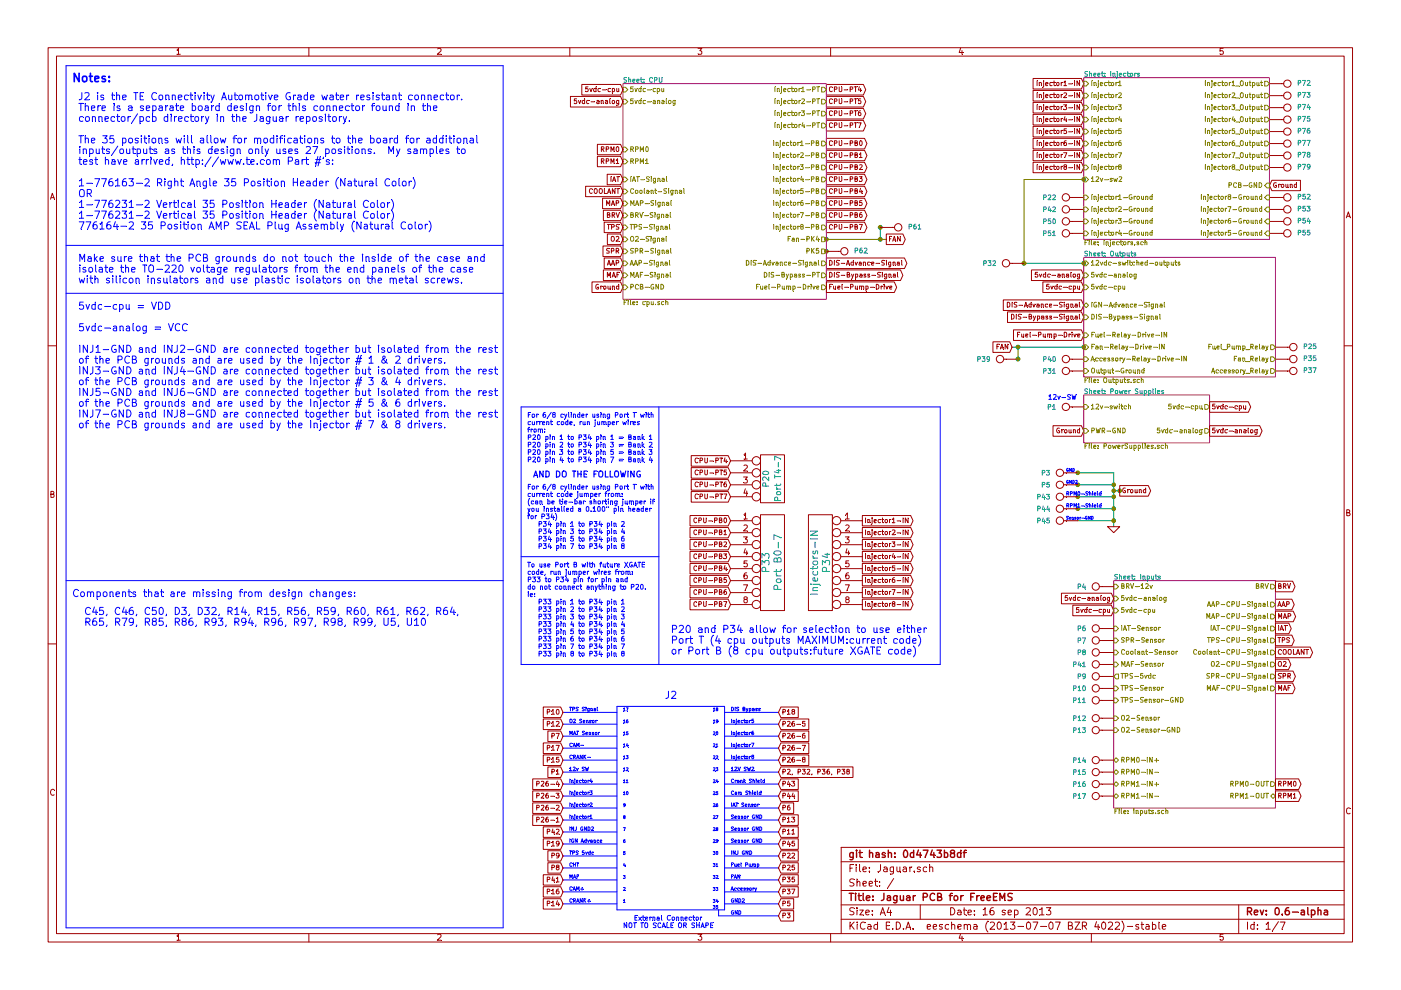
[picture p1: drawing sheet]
EESchema Schematic File Version 2  date Wed 18 Sep 2013 08:48:05 AM EDT
LIBS:opto
LIBS:power
LIBS:conn
LIBS:transistors
LIBS:device
LIBS:Jaguar
LIBS:Jaguar-cache
EELAYER 24  0
EELAYER END
$Descr A4 11700 8267
Sheet 1 7
Title "Jaguar PCB for FreeEMS"
Date "16 sep 2013"
Rev "0.6-alpha"
Comp "git hash: 0d4743b8df"
Comment1 ""
Comment2 ""
Comment3 ""
Comment4 ""
$EndDescr
Text GLabel 9300 5100 0    40   Input ~ 0
5vdc-cpu
Text GLabel 9050 2400 0    40   Input ~ 0
5vdc-cpu
Text Notes 700  5150 0    60   ~ 0
C45, C46, C50, D3, D32, R14, R15, R56, R59, R60, R61, R62, R64,\nR65, R79, R85, R86, R93, R94, R96, R97, R98, R99, U5, U10
Text Notes 600  5000 0    60   ~ 0
Components that are missing from design changes:
Wire Notes Line
	550  4850 4200 4850
Wire Wire Line
	9050 2900 8450 2900
Wire Wire Line
	7400 2000 6900 2000
Connection ~ 9350 4100
Connection ~ 9300 4350
Wire Wire Line
	9000 4350 9300 4350
Connection ~ 9300 4100
Wire Wire Line
	9300 4100 9350 4100
Wire Wire Line
	9000 3950 9300 3950
Wire Notes Line
	550  2450 4200 2450
Wire Notes Line
	6500 7650 6000 7650
Wire Notes Line
	6000 7650 6000 7600
Wire Notes Line
	4350 4650 5500 4650
Wire Notes Line
	4350 5550 4350 3400
Wire Notes Line
	4350 5550 7850 5550
Wire Notes Line
	7850 5550 7850 3400
Wire Notes Line
	7850 3400 4350 3400
Wire Notes Line
	6050 6150 6500 6150
Wire Notes Line
	6050 5950 6500 5950
Wire Notes Line
	5150 6050 4700 6050
Wire Notes Line
	5150 6250 4700 6250
Wire Notes Line
	5150 7350 4700 7350
Wire Notes Line
	5150 7150 4700 7150
Wire Notes Line
	5150 6950 4700 6950
Wire Notes Line
	5150 6750 4700 6750
Wire Notes Line
	5150 6550 4700 6550
Wire Notes Line
	5150 6350 4700 6350
Wire Notes Line
	6050 6450 6500 6450
Wire Notes Line
	6050 6650 6500 6650
Wire Notes Line
	6050 6850 6500 6850
Wire Notes Line
	6050 7050 6500 7050
Wire Notes Line
	6050 7250 6500 7250
Wire Notes Line
	6050 7450 6500 7450
Wire Notes Line
	5150 7550 4700 7550
Wire Notes Line
	5150 5900 6050 5900
Wire Notes Line
	5150 5900 5150 7600
Connection ~ 9000 3950
Connection ~ 9000 4050
Wire Notes Line
	550  7750 550  550 
Wire Notes Line
	550  7750 4200 7750
Wire Notes Line
	4200 7750 4200 550 
Wire Notes Line
	4200 550  550  550 
Wire Notes Line
	6050 5900 6050 7600
Wire Notes Line
	6050 7600 5150 7600
Wire Notes Line
	6500 7550 6050 7550
Wire Notes Line
	6050 7350 6500 7350
Wire Notes Line
	6050 7150 6500 7150
Wire Notes Line
	6050 6950 6500 6950
Wire Notes Line
	6050 6750 6500 6750
Wire Notes Line
	6050 6550 6500 6550
Wire Notes Line
	6050 6350 6500 6350
Wire Notes Line
	5150 6450 4700 6450
Wire Notes Line
	5150 6650 4700 6650
Wire Notes Line
	5150 6850 4700 6850
Wire Notes Line
	5150 7050 4700 7050
Wire Notes Line
	5150 7250 4700 7250
Wire Notes Line
	5150 7450 4700 7450
Wire Notes Line
	5150 6150 4700 6150
Wire Notes Line
	5150 5950 4700 5950
Wire Notes Line
	6050 6050 6500 6050
Wire Notes Line
	6050 6250 6500 6250
Wire Notes Line
	5500 3400 5500 5550
Wire Notes Line
	550  2050 4200 2050
Wire Wire Line
	9300 4250 9000 4250
Wire Wire Line
	9000 4050 9300 4050
Connection ~ 9300 4050
Wire Wire Line
	9000 4150 9300 4150
Connection ~ 9300 4150
Connection ~ 9000 4150
Connection ~ 9000 4250
Connection ~ 9300 4250
Wire Wire Line
	9300 3950 9300 4400
Wire Wire Line
	9050 1500 8550 1500
Wire Wire Line
	8550 1500 8550 2200
Wire Wire Line
	8550 2200 9050 2200
Wire Wire Line
	7350 1900 7350 2000
Connection ~ 7350 2000
Connection ~ 6900 2100
Connection ~ 6900 2000
Connection ~ 7350 1900
Wire Wire Line
	8500 3000 8500 2900
Connection ~ 8500 2900
Connection ~ 9050 2900
Connection ~ 8500 3000
Connection ~ 8550 2200
Connection ~ 9050 2200
Connection ~ 9050 1500
Text GLabel 10650 5050 2    40   Output ~ 0
AAP
Text GLabel 5200 2200 0    40   Input ~ 0
AAP
Text GLabel 9050 2650 0    40   Input ~ 0
DIS-Bypass-Signal
Text GLabel 9050 2550 0    40   Input ~ 0
DIS-Advance-Signal
Text GLabel 6900 2300 2    40   Output ~ 0
DIS-Bypass-Signal
Text GLabel 6900 2200 2    40   Output ~ 0
DIS-Advance-Signal
Text GLabel 9050 2300 0    40   Input ~ 0
5vdc-analog
$Comp
L CONN_1 P79
U 1 1
P 10750 1400
F 0 "P79" H 10830 1400 40  0000 L CNN
F 1 "INJ8" H 10750 1455 30  0001 C CNN
	1    10750 1400
	1    0    0    -1  
$EndComp
$Comp
L CONN_1 P78
U 1 1
P 10750 1300
F 0 "P78" H 10830 1300 40  0000 L CNN
F 1 "INJ7" H 10750 1355 30  0001 C CNN
	1    10750 1300
	1    0    0    -1  
$EndComp
$Comp
L CONN_1 P77
U 1 1
P 10750 1200
F 0 "P77" H 10830 1200 40  0000 L CNN
F 1 "INJ6" H 10750 1255 30  0001 C CNN
	1    10750 1200
	1    0    0    -1  
$EndComp
$Comp
L CONN_1 P76
U 1 1
P 10750 1100
F 0 "P76" H 10830 1100 40  0000 L CNN
F 1 "INJ5" H 10750 1155 30  0001 C CNN
	1    10750 1100
	1    0    0    -1  
$EndComp
$Comp
L CONN_1 P75
U 1 1
P 10750 1000
F 0 "P75" H 10830 1000 40  0000 L CNN
F 1 "INJ4" H 10750 1055 30  0001 C CNN
	1    10750 1000
	1    0    0    -1  
$EndComp
$Comp
L CONN_1 P74
U 1 1
P 10750 900
F 0 "P74" H 10830 900 40  0000 L CNN
F 1 "INJ3" H 10750 955 30  0001 C CNN
	1    10750 900 
	1    0    0    -1  
$EndComp
$Comp
L CONN_1 P73
U 1 1
P 10750 800
F 0 "P73" H 10830 800 40  0000 L CNN
F 1 "INJ2" H 10750 855 30  0001 C CNN
	1    10750 800 
	1    0    0    -1  
$EndComp
$Comp
L CONN_1 P72
U 1 1
P 10750 700
F 0 "P72" H 10830 700 40  0000 L CNN
F 1 "INJ1" H 10750 755 30  0001 C CNN
	1    10750 700 
	1    0    0    -1  
$EndComp
Text GLabel 8450 2900 0    40   Input ~ 0
FAN
Text GLabel 7400 2000 2    40   Output ~ 0
FAN
$Comp
L CONN_1 P62
U 1 1
P 7050 2100
F 0 "P62" H 7130 2100 40  0000 L CNN
F 1 "PortK5" H 7050 2155 30  0001 C CNN
	1    7050 2100
	1    0    0    -1  
$EndComp
$Comp
L CONN_1 P61
U 1 1
P 7500 1900
F 0 "P61" H 7580 1900 40  0000 L CNN
F 1 "LSD1-Out" H 7500 1955 30  0001 C CNN
	1    7500 1900
	1    0    0    -1  
$EndComp
Text GLabel 5200 2300 0    40   Input ~ 0
MAF
Text GLabel 10650 5750 2    40   Output ~ 0
MAF
$Comp
L CONN_1 P52
U 1 1
P 10750 1650
F 0 "P52" H 10830 1650 40  0000 L CNN
F 1 "INJ8-GND" H 10750 1705 30  0001 C CNN
	1    10750 1650
	1    0    0    -1  
$EndComp
$Comp
L CONN_1 P53
U 1 1
P 10750 1750
F 0 "P53" H 10830 1750 40  0000 L CNN
F 1 "INJ7-GND" H 10750 1805 30  0001 C CNN
	1    10750 1750
	1    0    0    -1  
$EndComp
$Comp
L CONN_1 P54
U 1 1
P 10750 1850
F 0 "P54" H 10830 1850 40  0000 L CNN
F 1 "INJ6-GND" H 10750 1905 30  0001 C CNN
	1    10750 1850
	1    0    0    -1  
$EndComp
$Comp
L CONN_1 P55
U 1 1
P 10750 1950
F 0 "P55" H 10830 1950 40  0000 L CNN
F 1 "INJ5-GND" H 10750 2005 30  0001 C CNN
	1    10750 1950
	1    0    0    -1  
$EndComp
$Comp
L CONN_1 P51
U 1 1
P 8900 1950
F 0 "P51" H 8980 1950 40  0000 L CNN
F 1 "INJ4-GND" H 8900 2005 30  0001 C CNN
	1    8900 1950
	-1   0    0    1   
$EndComp
$Comp
L CONN_1 P50
U 1 1
P 8900 1850
F 0 "P50" H 8980 1850 40  0000 L CNN
F 1 "INJ3-GND" H 8900 1905 30  0001 C CNN
	1    8900 1850
	-1   0    0    1   
$EndComp
Text GLabel 9050 3600 0    40   Input ~ 0
Ground
Text GLabel 5200 2400 0    40   Input ~ 0
Ground
Text GLabel 10600 1550 2    40   Input ~ 0
Ground
Text Notes 8900 4350 0    25   ~ 0
Sensor-GND
Text Notes 8750 3350 0    40   ~ 0
12v-SW
Text Notes 650  2600 0    60   ~ 0
5vdc-cpu = VDD\n\n5vdc-analog = VCC\n\nINJ1-GND and INJ2-GND are connected together but isolated from the rest\nof the PCB grounds and are used by the Injector # 1 & 2 drivers.\nINJ3-GND and INJ4-GND are connected together but isolated from the rest\nof the PCB grounds and are used by the Injector # 3 & 4 drivers.\nINJ5-GND and INJ6-GND are connected together but isolated from the rest\nof the PCB grounds and are used by the Injector # 5 & 6 drivers.\nINJ7-GND and INJ8-GND are connected together but isolated from the rest\nof the PCB grounds and are used by the Injector # 7 & 8 drivers.
Text GLabel 6500 7050 2    40   Input ~ 0
P45
$Comp
L CONN_1 P45
U 1 1
P 8850 4350
F 0 "P45" H 8930 4350 40  0000 L CNN
F 1 "Sensor-GND" H 8850 4405 30  0001 C CNN
	1    8850 4350
	-1   0    0    1   
$EndComp
Text GLabel 6500 6650 2    40   Input ~ 0
P44
Text GLabel 6500 6550 2    40   Input ~ 0
P43
Text Notes 8900 4250 0    30   ~ 0
RPM1-Shield
Text Notes 8900 4150 0    30   ~ 0
RPM0-Shield
$Comp
L CONN_1 P44
U 1 1
P 8850 4250
F 0 "P44" H 8930 4250 40  0000 L CNN
F 1 "RPM1-Shield" H 8850 4305 30  0001 C CNN
	1    8850 4250
	-1   0    0    1   
$EndComp
$Comp
L CONN_1 P43
U 1 1
P 8850 4150
F 0 "P43" H 8930 4150 40  0000 L CNN
F 1 "RPM0-Shield" H 8850 4205 30  0001 C CNN
	1    8850 4150
	-1   0    0    1   
$EndComp
Text GLabel 6500 7350 2    40   Input ~ 0
P35
Text GLabel 6500 7450 2    40   Input ~ 0
P37
Text GLabel 4700 7350 0    40   Input ~ 0
P41
Text GLabel 4700 6950 0    40   Input ~ 0
P42
Text Notes 4750 6950 0    30   ~ 0
INJ GND2
Text Notes 6100 7050 0    30   ~ 0
Sensor GND
Text Notes 6100 7350 0    30   ~ 0
FAN
Text Notes 6100 7450 0    30   ~ 0
Accessory
Text Notes 4750 7350 0    30   ~ 0
MAF
Text Notes 6100 6650 0    30   ~ 0
Cam Shield
Text Notes 6100 6550 0    30   ~ 0
Crank Shield
Text Notes 6100 6350 0    30   ~ 0
Injector8
Text Notes 6100 6250 0    30   ~ 0
Injector7
Text GLabel 6500 6350 2    40   Input ~ 0
P26-8
Text GLabel 6500 6250 2    40   Input ~ 0
P26-7
Text Notes 8900 4050 0    25   ~ 0
GND2
Text Notes 8900 3950 0    25   ~ 0
GND
$Comp
L CONN_1 P42
U 1 1
P 8900 1750
F 0 "P42" H 8980 1750 40  0000 L CNN
F 1 "INJ2-GND" H 8900 1805 30  0001 C CNN
	1    8900 1750
	-1   0    0    1   
$EndComp
$Comp
L CONN_1 P41
U 1 1
P 9150 5550
F 0 "P41" H 9230 5550 40  0000 L CNN
F 1 "MAF" H 9150 5605 30  0001 C CNN
	1    9150 5550
	-1   0    0    1   
$EndComp
$Comp
L CONN_1 P39
U 1 1
P 8350 3000
F 0 "P39" H 8430 3000 40  0000 L CNN
F 1 "LSD1-IN" H 8350 3055 30  0001 C CNN
	1    8350 3000
	-1   0    0    1   
$EndComp
$Comp
L CONN_1 P40
U 1 1
P 8900 3000
F 0 "P40" H 8980 3000 40  0000 L CNN
F 1 "LSD2-IN" H 8900 3055 30  0001 C CNN
	1    8900 3000
	-1   0    0    1   
$EndComp
Text Notes 5950 7600 0    25   ~ 0
35
Text Notes 650  2200 0    60   ~ 0
Make sure that the PCB grounds do not touch the inside of the case and \nisolate the TO-220 voltage regulators from the end panels of the case\nwith silicon insulators and use plastic isolators on the metal screws.
Text GLabel 6100 5050 0    40   Input ~ 0
CPU-PB7
Text GLabel 6100 4950 0    40   Input ~ 0
CPU-PB6
Text GLabel 6100 4850 0    40   Input ~ 0
CPU-PB5
Text GLabel 6100 4750 0    40   Input ~ 0
CPU-PB4
Text GLabel 6100 4650 0    40   Input ~ 0
CPU-PB3
Text GLabel 6100 4550 0    40   Input ~ 0
CPU-PB2
Text GLabel 6100 4450 0    40   Input ~ 0
CPU-PB1
Text GLabel 6100 4350 0    40   Input ~ 0
CPU-PB0
Text GLabel 6900 1900 2    40   Output ~ 0
CPU-PB7
Text GLabel 6900 1800 2    40   Output ~ 0
CPU-PB6
Text GLabel 6900 1700 2    40   Output ~ 0
CPU-PB5
Text GLabel 6900 1600 2    40   Output ~ 0
CPU-PB4
Text GLabel 6900 1500 2    40   Output ~ 0
CPU-PB3
Text GLabel 6900 1400 2    40   Output ~ 0
CPU-PB2
Text GLabel 6900 1300 2    40   Output ~ 0
CPU-PB1
Text GLabel 6900 1200 2    40   Output ~ 0
CPU-PB0
Text GLabel 6100 4150 0    40   Input ~ 0
CPU-PT7
Text GLabel 6100 4050 0    40   Input ~ 0
CPU-PT6
Text GLabel 6100 3950 0    40   Input ~ 0
CPU-PT5
Text GLabel 6100 3850 0    40   Input ~ 0
CPU-PT4
Text GLabel 6900 1050 2    40   Output ~ 0
CPU-PT7
Text GLabel 6900 950  2    40   Output ~ 0
CPU-PT6
Text GLabel 6900 850  2    40   Output ~ 0
CPU-PT5
Text GLabel 6900 750  2    40   Output ~ 0
CPU-PT4
$Comp
L CONN_1 P37
U 1 1
P 10800 3100
F 0 "P37" H 10880 3100 40  0000 L CNN
F 1 "LSD2" H 10800 3155 30  0001 C CNN
	1    10800 3100
	1    0    0    -1  
$EndComp
Text Notes 4450 4000 0    50   ~ 10
AND DO THE FOLLOWING
Text GLabel 7200 5050 2    40   Output ~ 0
Injector8-IN
Text GLabel 7200 4950 2    40   Output ~ 0
Injector7-IN
$Comp
L CONN_8 P34
U 1 1
P 6850 4700
F 0 "P34" V 6800 4700 60  0000 C CNN
F 1 "Injectors-IN" V 6900 4700 60  0000 C CNN
	1    6850 4700
	-1   0    0    -1  
$EndComp
$Comp
L CONN_1 P35
U 1 1
P 10800 3000
F 0 "P35" H 10880 3000 40  0000 L CNN
F 1 "LSD1" H 10800 3055 30  0001 C CNN
	1    10800 3000
	1    0    0    -1  
$EndComp
Text GLabel 9050 1400 0    40   Input ~ 0
Injector8-IN
Text GLabel 9050 1300 0    40   Input ~ 0
Injector7-IN
Text Notes 5950 7550 0    25   ~ 0
34
Text Notes 5950 7450 0    25   ~ 0
33
Text Notes 5950 7350 0    25   ~ 0
32
Text Notes 5950 7250 0    25   ~ 0
31
Text Notes 5950 7150 0    25   ~ 0
30
Text Notes 5950 7050 0    25   ~ 0
29
Text Notes 5950 6950 0    25   ~ 0
28
Text Notes 5950 6850 0    25   ~ 0
27
Text Notes 5950 6750 0    25   ~ 0
26
Text Notes 5950 6650 0    25   ~ 0
25
Text Notes 5950 6550 0    25   ~ 0
24
Text Notes 5950 6450 0    25   ~ 0
23
Text Notes 5950 6350 0    25   ~ 0
22
Text Notes 5950 6250 0    25   ~ 0
21
Text Notes 5950 6150 0    25   ~ 0
20
Text Notes 5950 6050 0    25   ~ 0
19
Text Notes 5950 5950 0    25   ~ 0
18
Text Notes 5200 5950 0    25   ~ 0
17
Text Notes 5200 6050 0    25   ~ 0
16
Text Notes 5200 6150 0    25   ~ 0
15
Text Notes 5200 6250 0    25   ~ 0
14
Text Notes 5200 6350 0    25   ~ 0
13
Text Notes 5200 6450 0    25   ~ 0
12
Text Notes 5200 6550 0    25   ~ 0
11
Text Notes 5200 6650 0    25   ~ 0
10
Text Notes 5200 6750 0    25   ~ 0
9
Text Notes 5200 6850 0    25   ~ 0
8
Text Notes 5200 6950 0    25   ~ 0
7
Text Notes 5200 7050 0    25   ~ 0
6
Text Notes 5200 7150 0    25   ~ 0
5
Text Notes 5200 7250 0    25   ~ 0
4
Text Notes 5200 7350 0    25   ~ 0
3
Text Notes 5200 7450 0    25   ~ 0
2
Text Notes 5200 7550 0    25   ~ 0
1
Text Notes 5550 5850 0    60   ~ 0
J2
Text Notes 6100 7250 0    30   ~ 0
Fuel Pump
Text Notes 6100 5950 0    30   ~ 0
DIS Bypass
Text Notes 4750 7050 0    30   ~ 0
IGN Advance
Text Notes 6100 7150 0    30   ~ 0
INJ GND
Text Notes 4750 6850 0    30   ~ 0
Injector1
Text Notes 4750 6750 0    30   ~ 0
Injector2
Text Notes 4750 6650 0    30   ~ 0
Injector3
Text Notes 4750 6550 0    30   ~ 0
Injector4
Text Notes 6100 6050 0    30   ~ 0
Injector5
Text Notes 6100 6150 0    30   ~ 0
Injector6
Text Notes 4750 6450 0    30   ~ 0
12v SW
Text Notes 6100 6450 0    30   ~ 0
12V SW2
Text Notes 6100 7650 0    30   ~ 0
GND
Text Notes 6100 7550 0    30   ~ 0
GND2
Text Notes 4750 7550 0    30   ~ 0
CRANK+
Text Notes 4750 6350 0    30   ~ 0
CRANK-
Text Notes 4750 7450 0    30   ~ 0
CAM+
Text Notes 4750 6250 0    30   ~ 0
CAM-
Text Notes 6100 6750 0    30   ~ 0
IAT Sensor
Text Notes 4750 6150 0    30   ~ 0
MAT Sensor
Text Notes 4750 7250 0    30   ~ 0
CHT
Text Notes 4750 6050 0    30   ~ 0
O2 Sensor
Text Notes 6100 6850 0    30   ~ 0
Sensor GND
Text Notes 4750 7150 0    30   ~ 0
TPS 5vdc
Text Notes 4750 5950 0    30   ~ 0
TPS Signal
Text Notes 6100 6950 0    30   ~ 0
Sensor GND
$Comp
L CONN_4 P20
U 1 1
P 6450 4000
F 0 "P20" V 6400 4000 50  0000 C CNN
F 1 "Port T4-7" V 6500 4000 50  0000 C CNN
	1    6450 4000
	1    0    0    -1  
$EndComp
$Comp
L CONN_8 P33
U 1 1
P 6450 4700
F 0 "P33" V 6400 4700 60  0000 C CNN
F 1 "Port B0-7" V 6500 4700 60  0000 C CNN
	1    6450 4700
	1    0    0    -1  
$EndComp
Text Notes 4400 4750 0    40   ~ 0
To use Port B with future XGATE \ncode, run jumper wires from:\nP33 to P34 pin for pin and \ndo not connect anything to P20.\nie: \n   P33 pin 1 to P34 pin 1\n   P33 pin 2 to P34 pin 2\n   P33 pin 3 to P34 pin 3\n   P33 pin 4 to P34 pin 4\n   P33 pin 5 to P34 pin 5\n   P33 pin 6 to P34 pin 6\n   P33 pin 7 to P34 pin 7\n   P33 pin 8 to P34 pin 8\n
Text Notes 4400 4100 0    40   ~ 0
For 6/8 cylinder using Port T with\ncurrent code jumper from:\n(can be tie-bar shorting jumper if \nyou installed a 0.100" pin header \nfor P34)\n   P34 pin 1 to P34 pin 2\n   P34 pin 3 to P34 pin 4\n   P34 pin 5 to P34 pin 6\n   P34 pin 7 to P34 pin 8
Text Notes 4400 3500 0    40   ~ 0
For 6/8 cylinder using Port T with\ncurrent code, run jumper wires \nfrom: \nP20 pin 1 to P34 pin 1 = Bank 1\nP20 pin 2 to P34 pin 3 = Bank 2\nP20 pin 3 to P34 pin 5 = Bank 3\nP20 pin 4 to P34 pin 7 = Bank 4
Text Notes 5600 5300 0    60   ~ 0
P20 and P34 allow for selection to use either \nPort T (4 cpu outputs MAXIMUM:current code)\nor Port B (8 cpu outputs:future XGATE code)
Text GLabel 7200 4850 2    40   Output ~ 0
Injector6-IN
Text GLabel 7200 4750 2    40   Output ~ 0
Injector5-IN
Text GLabel 7200 4650 2    40   Output ~ 0
Injector4-IN
Text GLabel 7200 4550 2    40   Output ~ 0
Injector3-IN
Text GLabel 7200 4450 2    40   Output ~ 0
Injector2-IN
Text GLabel 9050 1200 0    40   Input ~ 0
Injector6-IN
Text GLabel 9050 1100 0    40   Input ~ 0
Injector5-IN
Text GLabel 9050 1000 0    40   Input ~ 0
Injector4-IN
Text GLabel 9050 900  0    40   Input ~ 0
Injector3-IN
Text GLabel 9050 800  0    40   Input ~ 0
Injector2-IN
Text GLabel 7200 4350 2    40   Output ~ 0
Injector1-IN
Text GLabel 9050 700  0    40   Input ~ 0
Injector1-IN
$Sheet
S 5200 700  1700 1800
U 4F0A2F06
F0 "CPU" 40
F1 "cpu.sch" 40
F2 "Fuel-Pump-Drive" O R 6900 2400 40 
F3 "DIS-Advance-Signal" O R 6900 2200 40 
F4 "MAF-Signal" I L 5200 2300 40 
F5 "BRV-Signal" I L 5200 1800 40 
F6 "MAP-Signal" I L 5200 1700 40 
F7 "O2-Signal" I L 5200 2000 40 
F8 "TPS-Signal" I L 5200 1900 40 
F9 "Coolant-Signal" I L 5200 1600 40 
F10 "IAT-Signal" I L 5200 1500 40 
F11 "AAP-Signal" I L 5200 2200 40 
F12 "5vdc-analog" I L 5200 850 40 
F13 "5vdc-cpu" I L 5200 750 40 
F14 "Injector6-PB" O R 6900 1700 40 
F15 "Injector5-PB" O R 6900 1600 40 
F16 "Injector4-PB" O R 6900 1500 40 
F17 "Injector3-PB" O R 6900 1400 40 
F18 "Injector2-PB" O R 6900 1300 40 
F19 "Injector1-PB" O R 6900 1200 40 
F20 "Injector3-PT" O R 6900 950 40 
F21 "Injector2-PT" O R 6900 850 40 
F22 "Injector1-PT" O R 6900 750 40 
F23 "DIS-Bypass-PT" O R 6900 2300 40 
F24 "Injector4-PT" O R 6900 1050 40 
F25 "Injector8-PB" O R 6900 1900 40 
F26 "Injector7-PB" O R 6900 1800 40 
F27 "PCB-GND" I L 5200 2400 40 
F28 "Fan-PK4" O R 6900 2000 40 
F29 "RPM1" I L 5200 1350 40 
F30 "RPM0" I L 5200 1250 40 
F31 "PK5" O R 6900 2100 40 
F32 "SPR-Signal" I L 5200 2100 40 
$EndSheet
Text Notes 650  850  0    60   ~ 0
J2 is the TE Connectivity Automotive Grade water resistant connector. \nThere is a separate board design for this connector found in the \nconnector/pcb directory in the Jaguar repository.\n\nThe 35 positions will allow for modifications to the board for additional \ninputs/outputs as this design only uses 27 positions.  My samples to\ntest have arrived, http://www.te.com Part #'s:\n\n1-776163-2 Right Angle 35 Position Header (Natural Color)\nOR\n1-776231-2 Vertical 35 Position Header (Natural Color)\n1-776231-2 Vertical 35 Position Header (Natural Color)\n776164-2 35 Position AMP SEAL Plug Assembly (Natural Color)
Text Notes 600  700  0    70   ~ 14
Notes:
$Comp
L CONN_1 P32
U 1 1
P 8400 2200
F 0 "P32" H 8480 2200 40  0000 L CNN
F 1 "IGN-12v" H 8400 2255 30  0001 C CNN
	1    8400 2200
	-1   0    0    1   
$EndComp
$Comp
L CONN_1 P31
U 1 1
P 8900 3100
F 0 "P31" H 8980 3100 40  0000 L CNN
F 1 "OUT-GND" H 8900 3155 30  0001 C CNN
	1    8900 3100
	-1   0    0    1   
$EndComp
$Comp
L GND #PWR01
U 1 1
P 9300 4400
F 0 "#PWR01" H 9300 4400 30  0001 C CNN
F 1 "GND" H 9300 4330 30  0001 C CNN
	1    9300 4400
	1    0    0    -1  
$EndComp
Text GLabel 6500 6150 2    40   Input ~ 0
P26-6
Text GLabel 6500 6050 2    40   Input ~ 0
P26-5
Text GLabel 4700 6550 0    40   Input ~ 0
P26-4
Text GLabel 4700 6650 0    40   Input ~ 0
P26-3
Text GLabel 4700 6750 0    40   Input ~ 0
P26-2
Text GLabel 4700 6850 0    40   Input ~ 0
P26-1
Text GLabel 4700 7050 0    40   Input ~ 0
P19
Text GLabel 6500 5950 2    40   Input ~ 0
P18
Text GLabel 6500 7150 2    40   Input ~ 0
P22
Text GLabel 6500 7250 2    40   Input ~ 0
P25
Text GLabel 6500 6950 2    40   Input ~ 0
P11
Text GLabel 4700 5950 0    40   Input ~ 0
P10
Text GLabel 4700 7150 0    40   Input ~ 0
P9
$Comp
L CONN_1 P9
U 1 1
P 9150 5650
F 0 "P9" H 9230 5650 40  0000 L CNN
F 1 "TPS-5v" H 9150 5705 30  0001 C CNN
	1    9150 5650
	-1   0    0    1   
$EndComp
Text GLabel 6500 6850 2    40   Input ~ 0
P13
Text GLabel 4700 6050 0    40   Input ~ 0
P12
Text GLabel 4700 7250 0    40   Input ~ 0
P8
Text GLabel 4700 6150 0    40   Input ~ 0
P7
Text GLabel 6500 6750 2    40   Input ~ 0
P6
Text GLabel 4700 6250 0    40   Input ~ 0
P17
Text GLabel 4700 7450 0    40   Input ~ 0
P16
Text GLabel 4700 6350 0    40   Input ~ 0
P15
Text GLabel 4700 7550 0    40   Input ~ 0
P14
Text GLabel 6500 6450 2    40   Input ~ 0
P2, P32, P36, P38
Text GLabel 6500 7550 2    40   Input ~ 0
P5
Text GLabel 6500 7650 2    40   Input ~ 0
P3
Text GLabel 4700 6450 0    40   Input ~ 0
P1
Text Notes 5200 7700 0    40   ~ 0
   External Connector\nNOT TO SCALE OR SHAPE
$Sheet
S 9300 4850 1350 1900
U 4F0BB08D
F0 "Inputs" 40
F1 "inputs.sch" 40
F2 "O2-Sensor-GND" I L 9300 6100 40 
F3 "TPS-Sensor-GND" I L 9300 5850 40 
F4 "Coolant-Sensor" I L 9300 5450 40 
F5 "Coolant-CPU-Signal" O R 10650 5450 40 
F6 "O2-Sensor" I L 9300 6000 40 
F7 "O2-CPU-Signal" O R 10650 5550 40 
F8 "IAT-CPU-Signal" O R 10650 5250 40 
F9 "IAT-Sensor" I L 9300 5250 40 
F10 "TPS-CPU-Signal" O R 10650 5350 40 
F11 "TPS-Sensor" I L 9300 5750 40 
F12 "BRV" O R 10650 4900 40 
F13 "MAP-CPU-Signal" O R 10650 5150 40 
F14 "BRV-12v" I L 9300 4900 40 
F15 "TPS-5vdc" O L 9300 5650 40 
F16 "5vdc-analog" I L 9300 5000 40 
F17 "MAF-Sensor" I L 9300 5550 40 
F18 "MAF-CPU-Signal" O R 10650 5750 40 
F19 "RPM1-IN-" B L 9300 6650 40 
F20 "RPM0-IN-" B L 9300 6450 40 
F21 "RPM1-IN+" B L 9300 6550 40 
F22 "RPM0-IN+" B L 9300 6350 40 
F23 "RPM1-OUT" B R 10650 6650 40 
F24 "RPM0-OUT" O R 10650 6550 40 
F25 "AAP-CPU-Signal" O R 10650 5050 40 
F26 "SPR-Sensor" I L 9300 5350 40 
F27 "SPR-CPU-Signal" O R 10650 5650 40 
F28 "5vdc-cpu" I L 9300 5100 40 
$EndSheet
Text GLabel 9300 5000 0    40   Input ~ 0
5vdc-analog
Text GLabel 5200 850  0    40   Input ~ 0
5vdc-analog
$Comp
L CONN_1 P3
U 1 1
P 8850 3950
F 0 "P3" H 8930 3950 40  0000 L CNN
F 1 "GND" H 8850 4005 30  0001 C CNN
	1    8850 3950
	-1   0    0    1   
$EndComp
Text GLabel 5200 1800 0    40   Input ~ 0
BRV
Text GLabel 5200 1350 0    40   Input ~ 0
RPM1
Text GLabel 10650 6650 2    40   Output ~ 0
RPM1
$Comp
L CONN_1 P15
U 1 1
P 9150 6450
F 0 "P15" H 9230 6450 40  0000 L CNN
F 1 "RPM0-" H 9150 6505 30  0001 C CNN
	1    9150 6450
	-1   0    0    1   
$EndComp
$Comp
L CONN_1 P22
U 1 1
P 8900 1650
F 0 "P22" H 8980 1650 40  0000 L CNN
F 1 "INJ1-GND" H 8900 1705 30  0001 C CNN
	1    8900 1650
	-1   0    0    1   
$EndComp
$Comp
L CONN_1 P17
U 1 1
P 9150 6650
F 0 "P17" H 9230 6650 40  0000 L CNN
F 1 "RPM1-" H 9150 6705 30  0001 C CNN
	1    9150 6650
	-1   0    0    1   
$EndComp
$Comp
L CONN_1 P16
U 1 1
P 9150 6550
F 0 "P16" H 9230 6550 40  0000 L CNN
F 1 "RPM1+" H 9150 6605 30  0001 C CNN
	1    9150 6550
	-1   0    0    1   
$EndComp
Text GLabel 9050 2800 0    40   Input ~ 0
Fuel-Pump-Drive
Text GLabel 6900 2400 2    40   Output ~ 0
Fuel-Pump-Drive
$Comp
L CONN_1 P25
U 1 1
P 10800 2900
F 0 "P25" H 10880 2900 40  0000 L CNN
F 1 "FUEL" H 10800 2955 30  0001 C CNN
	1    10800 2900
	1    0    0    -1  
$EndComp
$Sheet
S 9050 2150 1600 1000
U 4F0D82A1
F0 "Outputs" 40
F1 "Outputs.sch" 40
F2 "Output-Ground" I L 9050 3100 40 
F3 "Fuel_Pump_Relay" O R 10650 2900 40 
F4 "Fan_Relay" O R 10650 3000 40 
F5 "Fan-Relay-Drive-IN" I L 9050 2900 40 
F6 "Fuel-Relay-Drive-IN" I L 9050 2800 40 
F7 "Accessory-Relay-Drive-IN" I L 9050 3000 40 
F8 "Accessory_Relay" O R 10650 3100 40 
F9 "12vdc-switched-outputs" I L 9050 2200 40 
F10 "5vdc-analog" I L 9050 2300 40 
F11 "IGN-Advance-Signal" B L 9050 2550 40 
F12 "DIS-Bypass-Signal" I L 9050 2650 40 
F13 "5vdc-cpu" I L 9050 2400 40 
$EndSheet
$Sheet
S 9050 650  1550 1350
U 4F0D0381
F0 "Injectors" 40
F1 "Injectors.sch" 40
F2 "Injector6_Output" O R 10600 1200 40 
F3 "Injector5_Output" O R 10600 1100 40 
F4 "Injector4_Output" O R 10600 1000 40 
F5 "Injector3_Output" O R 10600 900 40 
F6 "Injector3" I L 9050 900 40 
F7 "Injector2" I L 9050 800 40 
F8 "Injector2_Output" O R 10600 800 40 
F9 "Injector1_Output" O R 10600 700 40 
F10 "Injector1" I L 9050 700 40 
F11 "Injector6" I L 9050 1200 40 
F12 "Injector5" I L 9050 1100 40 
F13 "Injector4" I L 9050 1000 40 
F14 "Injector7" I L 9050 1300 40 
F15 "Injector8_Output" O R 10600 1400 40 
F16 "Injector7_Output" O R 10600 1300 40 
F17 "Injector8" I L 9050 1400 40 
F18 "12v-sw2" I L 9050 1500 40 
F19 "PCB-GND" I R 10600 1550 40 
F20 "Injector8-Ground" I R 10600 1650 40 
F21 "Injector7-Ground" I R 10600 1750 40 
F22 "Injector5-Ground" I R 10600 1950 40 
F23 "Injector6-Ground" I R 10600 1850 40 
F24 "Injector4-Ground" I L 9050 1950 40 
F25 "Injector3-Ground" I L 9050 1850 40 
F26 "Injector2-Ground" I L 9050 1750 40 
F27 "Injector1-Ground" I L 9050 1650 40 
$EndSheet
$Sheet
S 9050 3300 1050 400 
U 4F0A4778
F0 "Power Supplies" 40
F1 "PowerSupplies.sch" 40
F2 "12v-switch" I L 9050 3400 40 
F3 "5vdc-analog" O R 10100 3600 40 
F4 "5vdc-cpu" O R 10100 3400 40 
F5 "PWR-GND" I L 9050 3600 40 
$EndSheet
$Comp
L CONN_1 P4
U 1 1
P 9150 4900
F 0 "P4" H 9230 4900 40  0000 L CNN
F 1 "BRV-12v" H 9150 4955 30  0001 C CNN
	1    9150 4900
	-1   0    0    1   
$EndComp
$Comp
L CONN_1 P5
U 1 1
P 8850 4050
F 0 "P5" H 8930 4050 40  0000 L CNN
F 1 "GND2" H 8850 4105 30  0001 C CNN
	1    8850 4050
	-1   0    0    1   
$EndComp
$Comp
L CONN_1 P14
U 1 1
P 9150 6350
F 0 "P14" H 9230 6350 40  0000 L CNN
F 1 "RPM0+" H 9150 6405 30  0001 C CNN
	1    9150 6350
	-1   0    0    1   
$EndComp
$Comp
L CONN_1 P13
U 1 1
P 9150 6100
F 0 "P13" H 9230 6100 40  0000 L CNN
F 1 "Sensor-GND" H 9150 6155 30  0001 C CNN
	1    9150 6100
	-1   0    0    1   
$EndComp
$Comp
L CONN_1 P12
U 1 1
P 9150 6000
F 0 "P12" H 9230 6000 40  0000 L CNN
F 1 "O2" H 9150 6055 30  0001 C CNN
	1    9150 6000
	-1   0    0    1   
$EndComp
$Comp
L CONN_1 P11
U 1 1
P 9150 5850
F 0 "P11" H 9230 5850 40  0000 L CNN
F 1 "Sensor-GND" H 9150 5905 30  0001 C CNN
	1    9150 5850
	-1   0    0    1   
$EndComp
$Comp
L CONN_1 P10
U 1 1
P 9150 5750
F 0 "P10" H 9230 5750 40  0000 L CNN
F 1 "TPS" H 9150 5805 30  0001 C CNN
	1    9150 5750
	-1   0    0    1   
$EndComp
$Comp
L CONN_1 P8
U 1 1
P 9150 5450
F 0 "P8" H 9230 5450 40  0000 L CNN
F 1 "CHT" H 9150 5505 30  0001 C CNN
	1    9150 5450
	-1   0    0    1   
$EndComp
$Comp
L CONN_1 P7
U 1 1
P 9150 5350
F 0 "P7" H 9230 5350 40  0000 L CNN
F 1 "SPR" H 9150 5405 30  0001 C CNN
	1    9150 5350
	-1   0    0    1   
$EndComp
$Comp
L CONN_1 P6
U 1 1
P 9150 5250
F 0 "P6" H 9230 5250 40  0000 L CNN
F 1 "IAT" H 9150 5305 30  0001 C CNN
	1    9150 5250
	-1   0    0    1   
$EndComp
Text GLabel 10650 6550 2    40   Output ~ 0
RPM0
Text GLabel 5200 2000 0    40   Input ~ 0
O2
Text GLabel 10650 5550 2    40   Output ~ 0
O2
Text GLabel 5200 1900 0    40   Input ~ 0
TPS
Text GLabel 10650 5350 2    40   Output ~ 0
TPS
Text GLabel 5200 1600 0    40   Input ~ 0
COOLANT
Text GLabel 10650 5450 2    40   Output ~ 0
COOLANT
Text GLabel 5200 2100 0    40   Input ~ 0
SPR
Text GLabel 10650 5650 2    40   Output ~ 0
SPR
Text GLabel 5200 1500 0    40   Input ~ 0
IAT
Text GLabel 10650 5250 2    40   Output ~ 0
IAT
Text GLabel 10650 5150 2    40   Output ~ 0
MAP
Text GLabel 10650 4900 2    40   Output ~ 0
BRV
Text GLabel 5200 1250 0    40   Input ~ 0
RPM0
Text GLabel 5200 1700 0    40   Input ~ 0
MAP
Text GLabel 5200 750  0    40   Input ~ 0
5vdc-cpu
Text GLabel 9350 4100 2    40   Output ~ 0
Ground
Text GLabel 10100 3400 2    40   Output ~ 0
5vdc-cpu
Text GLabel 10100 3600 2    40   Output ~ 0
5vdc-analog
$Comp
L CONN_1 P1
U 1 1
P 8900 3400
F 0 "P1" H 8980 3400 40  0000 L CNN
F 1 "12v-SW" H 8900 3455 30  0001 C CNN
	1    8900 3400
	-1   0    0    1   
$EndComp
$EndSCHEMATC
